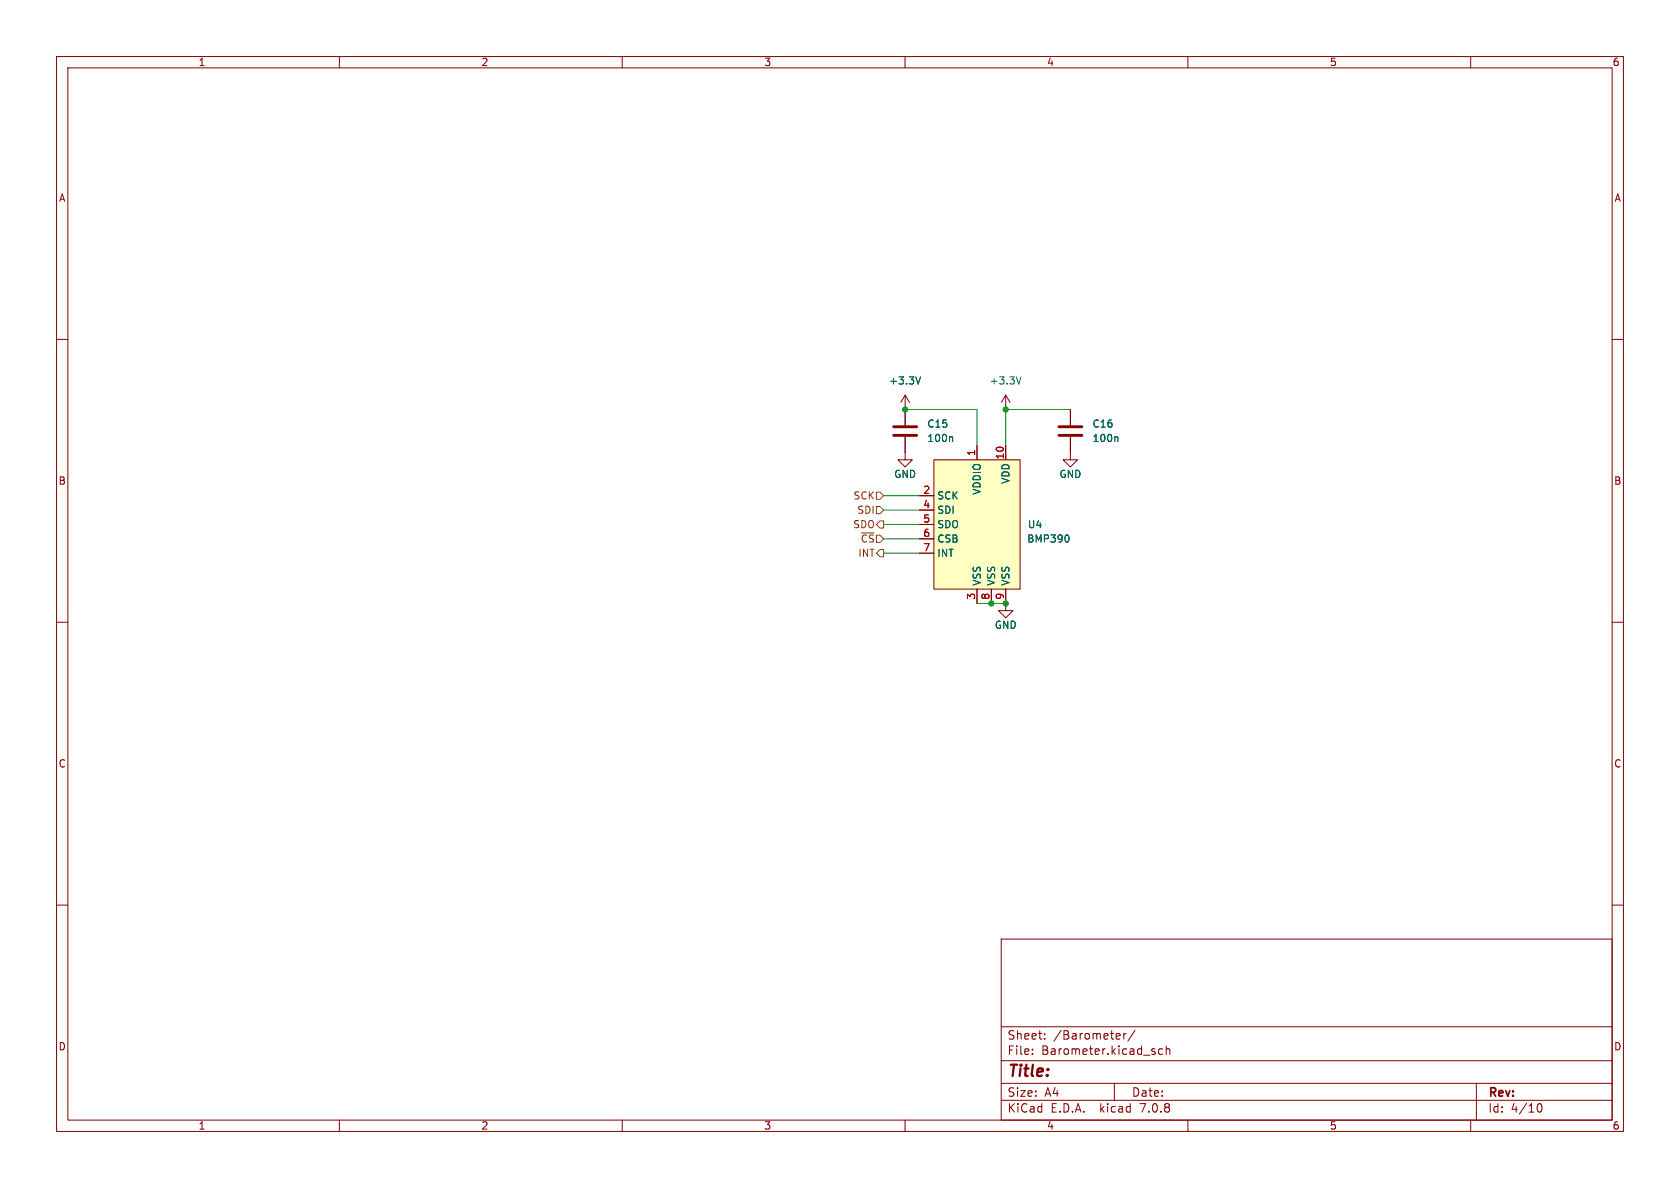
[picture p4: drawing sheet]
<svg xmlns="http://www.w3.org/2000/svg" width="297mm" height="210mm" viewBox="0 0 297 210" stroke-linecap="round" stroke-linejoin="round" font-family="sans-serif">
<g fill="none" stroke="#840000" stroke-width=".18">
<path d="M10 10h277v190h-277zM12 12h273v186h-273zM60 10v2M110 10v2M160 10v2M210 10v2M260 10v2M10 60h2M285 60h2M160 77.2v4.1h1.3l-1.3 1.3-1.3-1.3h1.3M160 69.9l-.7 1.2M160 69.9v5.3"/>
<path d="M160 69.9l.8 1.2M172.7 78.7v2.6M177.8 69.9v2.5M177.8 78.7v2.6M177.8 69.9l-.8 1.2M177.8 69.9l.8 1.2M189.2 77.2v4.1h1.3l-1.3 1.3-1.2-1.3h1.2M189.2 72.4v2.8M162.6 87.6h2.5M162.6 90.2h2.5M162.6 92.7h2.5M162.6 95.3h2.5"/>
<path d="M162.6 97.8h2.5M165.1 81.3h15.2v22.8h-15.2zM10 110h2M172.7 104.1v2.6M175.3 104.1v2.6M177.8 104.1v3.9h1.3l-1.3 1.2-1.3-1.2h1.3M285 110h2M10 160h2M285 160h2M177 166h108v32h-108zM60 198v2M110 198v2"/>
<path d="M160 198v2M177 194.5h108M177 191.5h108M177 187.5h108M177 181.5h108M182.5 186.3v.1M182.5 185.5v.1M184.7 183.6v.1M184.7 182.8v.1M197 191.5v3M197.8 182.7l.2 .4-.7 .1M198 183.6l-.2 .1"/>
<path d="M198.7 182.7v1M199.1 182.7l-.3 .1-.1 .2M200.7 182.1l-1.3 2M205.5 185.5l-.4-.1-.3 .3v.4l.2 .2h.5M206.2 185.5l.2-.1 .3 .1 .1 .9M206.2 184.9v1.5M210 198v2M260 198v2M261 191.5v6.5M271.7 195.7l.2-.5 .2-.1a.8 .8 0 0 1 .5 .7 .8 .8 0 0 1-.5 .8l-.2-.1-.2-.5"/>
</g>
<path d="M165.1 81.3h15.2v22.8h-15.2z" fill="#ffffc2" stroke="#ffffc2" stroke-width=".18"/>
<path d="M162.7 66.6l-.4 1.3M168.2 77.2l.2 .2v.6M180.5 66.6l-.4 1.3M197.4 77.2l.2 .2v.6M188.8 94.6l.2 .4-.2 .8" fill="none" stroke="#006464" stroke-width=".18"/>
<path d="M158 77h4.1M158 75.4h4.1M187.2 77h4.1M187.2 75.4h4.1" fill="none" stroke="#840000" stroke-width=".51"/>
<path d="M154.9 87h.7l.6 .6-.6 .7h-.7zM154.9 89.5h.7l.6 .7-.6 .6h-.7zM154.9 97.8l.7-.6h.6v1.2h-.6zM154.9 92.7l.7-.6h.6v1.2h-.6z" fill="none" stroke="#725600" stroke-width=".18"/>
<path d="M160 72.4h12.7v6.3M189.2 72.4h-11.4v6.3M156.2 87.6h6.4M156.2 97.8h6.4M156.2 95.3h6.4M156.2 90.2h6.4M156.2 92.7h6.4M172.7 106.7h5.1" fill="none" stroke="#009600" stroke-width=".18"/>
<g fill="#009600" stroke="#009600" stroke-width=".18">
<circle cx="175.3" cy="106.7" r=".46"/>
<circle cx="177.8" cy="106.7" r=".46"/>
<circle cx="160" cy="72.4" r=".46"/>
<circle cx="177.8" cy="72.4" r=".46"/>
</g>
<text font-size="2.8" fill="#840000" x="178" y="190.9">Title:</text>
<g font-size="2.1" fill="#840000">
<text x="178" y="184">Sheet:</text>
<text x="186.2" y="184">/Barometer/</text>
<text x="178" y="186.7">File:</text>
<text x="184.1" y="186.7">Barometer.kicad_sch</text>
<text x="178" y="196.9">KiCad</text>
<text x="178" y="194.1">Size:</text>
<text x="184.7" y="194.1">A4</text>
<text x="185.7" y="196.9">E.D.A.</text>
<text x="194.6" y="196.9">kicad</text>
<text x="200" y="194.1">Date:</text>
<text x="201.8" y="196.9">7.0.8</text>
<text x="263" y="194.3">Rev:</text>
<text x="263" y="196.9">Id:</text>
<text x="267.1" y="196.9">4/10</text>
</g>
<g font-size="1.8" fill="#840000">
<text x="35" y="11.9">1</text>
<text x="85" y="11.9">2</text>
<text x="135" y="11.9">3</text>
<text x="185" y="11.9">4</text>
<text x="235" y="11.9">5</text>
<text x="285" y="11.9">6</text>
<text x="10.3" y="35.9">A</text>
<text x="285.3" y="35.9">A</text>
<text x="10.3" y="85.9">B</text>
<text x="285.3" y="85.9">B</text>
<text x="10.3" y="135.9">C</text>
<text x="285.3" y="135.9">C</text>
<text x="10.3" y="185.9">D</text>
<text x="285.3" y="185.9">D</text>
<text x="35" y="199.9">1</text>
<text x="85" y="199.9">2</text>
<text x="135" y="199.9">3</text>
<text x="185" y="199.9">4</text>
<text x="235" y="199.9">5</text>
<text x="285" y="199.9">6</text>
</g>
<g font-size="1.8" fill="#006464">
<text x="157.1" y="68.2">+3.3V</text>
<text x="174.9" y="68.2">+3.3V</text>
<text x="163.8" y="75.8">C15</text>
<text x="193" y="75.8">C16</text>
<text x="163.8" y="78.3">100n</text>
<text x="193" y="78.3">100n</text>
<text x="158" y="84.7">GND</text>
<text x="165.6" y="88.5">SCK</text>
<text x="173.6" y="87.6" transform="rotate(-90 173.6 87.6)">VDDIO</text>
<text x="178.7" y="85.6" transform="rotate(-90 178.7 85.6)">VDD</text>
<text x="187.2" y="84.7">GND</text>
<text x="165.6" y="91">SDI</text>
<text x="165.6" y="93.6">SDO</text>
<text x="181.6" y="93.6">U4</text>
<text x="165.6" y="96.1">CSB</text>
<text x="165.6" y="98.7">INT</text>
<text x="181.5" y="96.1">BMP390</text>
<text x="173.6" y="103.6" transform="rotate(-90 173.6 103.6)">VSS</text>
<text x="176.1" y="103.6" transform="rotate(-90 176.1 103.6)">VSS</text>
<text x="178.7" y="103.6" transform="rotate(-90 178.7 103.6)">VSS</text>
<text x="175.8" y="111.4">GND</text>
</g>
<g font-size="1.8" fill="#a90000">
<text x="172.5" y="80.7" transform="rotate(-90 172.5 80.7)">1</text>
<text x="177.5" y="81.3" transform="rotate(-90 177.5 81.3)">10</text>
<text x="163.1" y="87.4">2</text>
<text x="163.1" y="89.9">4</text>
<text x="163.1" y="92.5">5</text>
<text x="163.1" y="95">6</text>
<text x="163.1" y="97.5">7</text>
<text x="172.5" y="106.1" transform="rotate(-90 172.5 106.1)">3</text>
<text x="175" y="106.1" transform="rotate(-90 175 106.1)">8</text>
<text x="177.5" y="106.1" transform="rotate(-90 177.5 106.1)">9</text>
</g>
<g font-size="1.8" fill="#725600">
<text x="150.8" y="88.5">SCK</text>
<text x="150.7" y="93.6">SDO</text>
<text x="151.5" y="91">SDI</text>
<text x="151.6" y="98.7">INT</text>
<text x="152.1" y="96.1">~{CS}</text>
</g>
</svg>
